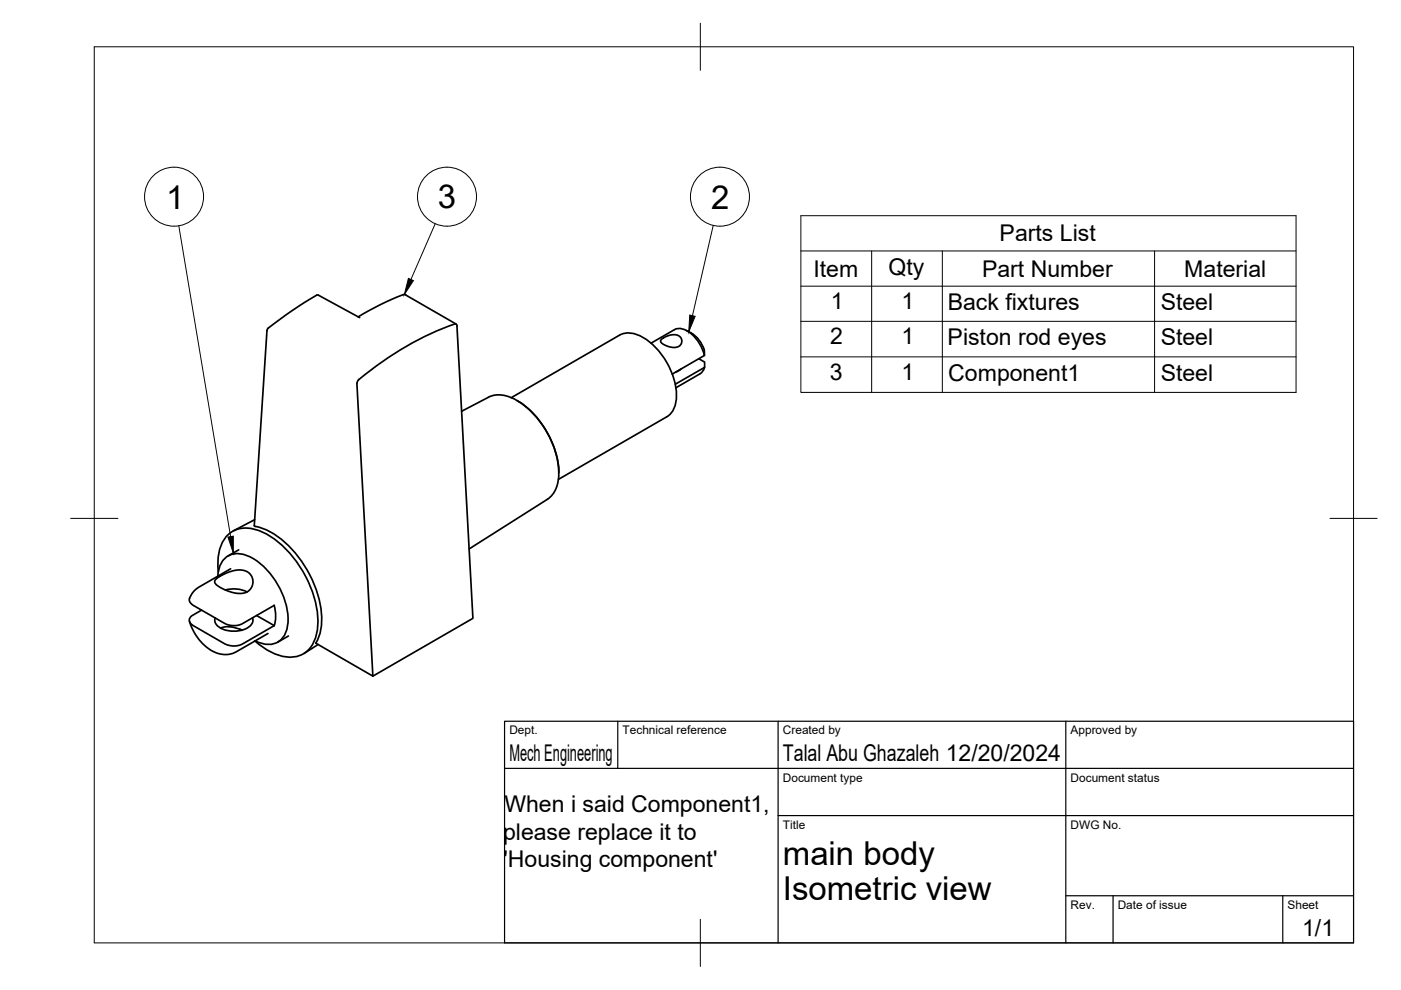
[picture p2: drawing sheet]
<svg xmlns="http://www.w3.org/2000/svg" width="297mm" height="210mm" viewBox="0 0 297 210" stroke-linecap="round" stroke-linejoin="round" font-family="sans-serif">
<!-- layer: Visible -->
<g fill="none" stroke="#000" stroke-width=".36">
<path d="M75.9 67.2a56.9 56.9 0 0 1 9.7-4.8l.4 .1 10.7 6.2M76.3 67.3l-9-4.8a66.7 66.7 0 0 0-10.7 7.4l-2.7 41.6 .2 .1M138 72.8l5-2.9a3.6 3.6 0 0 1 4.1 1.4l1.6 2.2 .7 1.9M140.2 72a3.4 3.4 0 0 1 4-.6 1.39 1.39 0 0 1 .1 1.7 1.39 1.39 0 0 1-1.6 .6 3.1 3.1 0 0 1-2.6-1.4zM144.3 78.3l-1 .6M145.5 70.1a5.7 5.7 0 0 1 3.9 5.3l-6.9 3.9M148.2 76.1l1.2 .7v1.1l-6.2 3.6M149.4 77.9l-.3 .7-.4 .5-5.4 3.1M97.9 87.2l5.7-3a6.1 6.1 0 0 1 5.6 .5 19.3 19.3 0 0 1 9.3 16 6.1 6.1 0 0 1-2.5 5.2M108.4 84.3l23-13.2a5 5 0 0 1 5 .5 15.3 15.3 0 0 1 7 13.2 4.7 4.7 0 0 1-2 3.6l-23 13.2M109.6 84.9a19.5 19.5 0 0 1 8.9 15.3M50.6 116.6l-2.3 1.3"/>
<path d="M54 110.2l-4.5 2.4M54.2 111.6a16.4 16.4 0 0 1 9.3 6.8 21.2 21.2 0 0 1 4.5 15.1l-.6 2-.4 .8M116.1 105.9l-16.6 10.5M40.2 131.8a10.1 10.1 0 0 0 6.5 6.9 4.7 4.7 0 0 0 3.4-.5l6.7-3.9M42.7 129.4l-1.8 1a1.18 1.18 0 0 0-.8 1.2 1.18 1.18 0 0 0 .9 1.1l6.5 3.7a4.2 4.2 0 0 0 3.9 .1l6.7-3.9M45.8 122.8a8.1 8.1 0 0 1 6-1.8 2.52 2.52 0 0 1 1.7 3.1 2.52 2.52 0 0 1-3.1 1.7 8 8 0 0 1-4.8-2.2l-.1-.4zM46.2 122.2a4.5 4.5 0 0 1 3.6-4.8 8.6 8.6 0 0 1 6.8 3.4 16 16 0 0 1 4.4 11.5 4.2 4.2 0 0 1-5.8 4l-1.1-.4M46.3 121.2a9.8 9.8 0 0 1 1.8-7.6 6.2 6.2 0 0 1 7.4-.9 22.3 22.3 0 0 1 11 13.5 13.8 13.8 0 0 1-.2 10.3 5.6 5.6 0 0 1-6.7 2.6 13.5 13.5 0 0 1-5.5-3.2M46.8 133.2a5.8 5.8 0 0 1 4.6 .4M47.8 125.1l2.1-.2 1.3 .2 1.2 .4M48.9 120.6l-6.7 3.9a3.8 3.8 0 0 0-2 3l.8 .9 6.5 3.7a4.2 4.2 0 0 0 3.9 .1l6.7-3.9 .3 2.7-.3 1.6M50.8 133.4l.3 .3"/>
<path d="M53.5 131a2.05 2.05 0 0 1-1.6 2.4 5.7 5.7 0 0 1-6.1-1l-.3-.9 .1-.5M54.4 130.5l3.7 2.1M61.2 134.8l-2.3 1.4M67 136.4l12.1 7-3.4-62.1 .1-.4a61.9 61.9 0 0 1 20.9-12.2l.2 .4 3.4 62-21.2 12.3M67.5 136.6l-3 1.9"/>
</g>
<!-- layer: BORDER -->
<path d="M20 9.9h267v190h-267zM148.5 4.9v10M15 109.9h10M282 109.9h10M148.5 194.9v10" fill="none" stroke="#000" stroke-width=".21"/>
<!-- layer: TITLEBLOCK -->
<path d="M107 152.9h180v47h-180zM131 152.9v10M165 152.9v47M226 152.9v47M107 162.9h180M165 172.9h122M226 189.9h61M236 189.9v10M272 189.9v10" fill="none" stroke="#000" stroke-width=".25"/>
<!-- layer: Parts Lists -->
<path d="M169.8 45.7h105v37.5h-105zM169.8 53.2h105M184.8 53.2v30M199.8 53.2v30M244.8 53.2v30M169.8 60.7h105M169.8 68.1h105M169.8 75.7h105" fill="none" stroke="#000" stroke-width=".21"/>
<!-- layer: Balloons -->
<g fill="none" stroke="#000" stroke-width=".21">
<circle cx="36.9" cy="41.7" r="6.3"/>
<circle cx="94.8" cy="41.7" r="6.3"/>
<circle cx="152.6" cy="41.7" r="6.3"/>
</g>
<!-- layer: 0 -->
<path d="M86.6 59l1.1 .5-2 3zM146.2 66.8l1.2 .3-1.4 3.3zM48.3 113.9l1.2-.2v3.5z" fill="#000" stroke="#000" stroke-width=".21"/>
<path d="M37.9 47.9l11 65.9M92.3 47.4l-5.2 11.9M151.2 47.8l-4.4 19.1" fill="none" stroke="#000" stroke-width=".21"/>
<g font-size="7">
<text x="35.2" y="44.2">1</text>
<text x="92.8" y="44.2">3</text>
<text x="150.8" y="44.2">2</text>
<text x="166" y="183.4">main body</text>
<text x="166" y="190.9">Isometric view</text>
</g>
<g font-size="4.9">
<text x="211.9" y="51.2">Parts List</text>
<text x="172.5" y="58.6">Item</text>
<text x="188.4" y="58.2">Qty</text>
<text x="208.2" y="58.6">Part Number</text>
<text x="251.1" y="58.6">Material</text>
<text x="176.1" y="65.6">1</text>
<text x="191.1" y="65.6">1</text>
<text x="200.9" y="65.7">Back fixtures</text>
<text x="246.1" y="65.7">Steel</text>
<text x="176" y="73">2</text>
<text x="191.1" y="73">1</text>
<text x="200.9" y="73.1">Piston rod eyes</text>
<text x="246.1" y="73.2">Steel</text>
<text x="175.9" y="80.6">3</text>
<text x="191.1" y="80.6">1</text>
<text x="201.1" y="80.7">Component1</text>
<text x="246.1" y="80.7">Steel</text>
<text x="108" y="161.4">Mech Engineering</text>
<text x="166" y="161.4">Talal Abu Ghazaleh 12/20/2024</text>
<text x="106.9" y="172.2">When i said Component1,</text>
<text x="106.7" y="178">please replace it to</text>
<text x="106.8" y="183.8">'Housing component'</text>
<text x="276.1" y="198.6">1/1</text>
</g>
<g font-size="2.5">
<text x="108" y="155.7">Dept.</text>
<text x="132" y="155.7">Technical reference</text>
<text x="166" y="155.7">Created by</text>
<text x="227" y="155.7">Approved by</text>
<text x="166" y="165.7">Document type</text>
<text x="227" y="165.7">Document status</text>
<text x="166" y="175.7">Title</text>
<text x="227" y="175.7">DWG No.</text>
<text x="227" y="192.7">Rev.</text>
<text x="237" y="192.7">Date of issue</text>
<text x="273" y="192.7">Sheet</text>
</g>
</svg>
